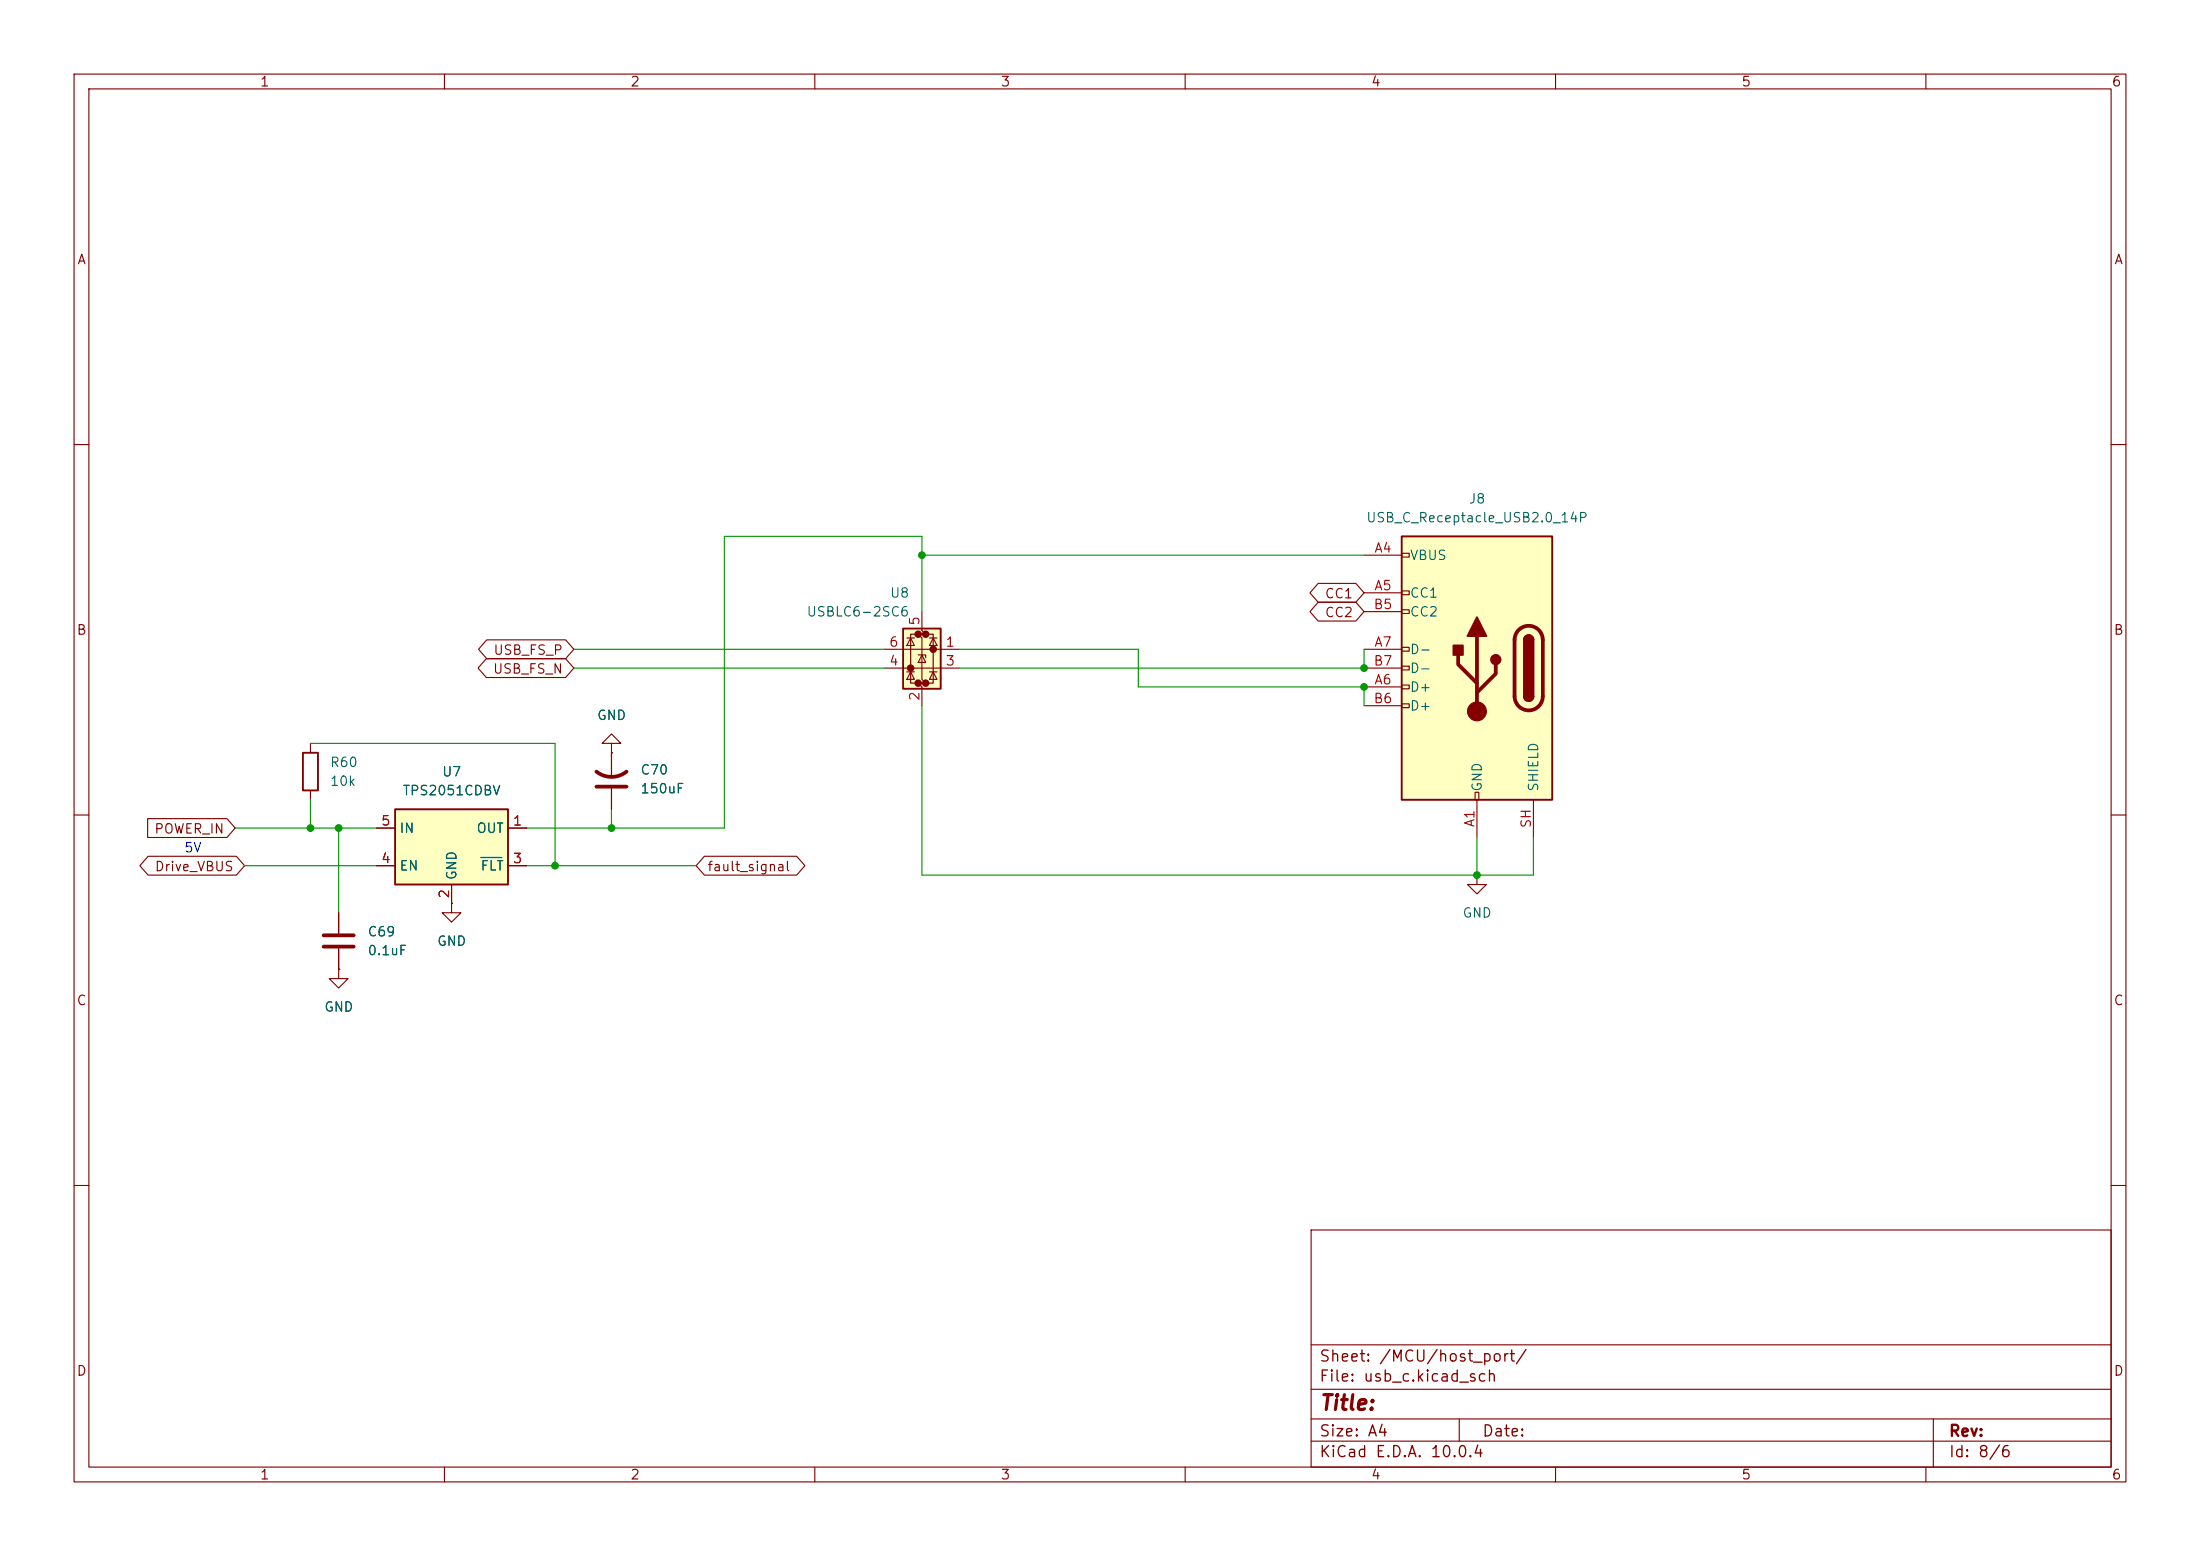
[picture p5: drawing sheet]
<svg xmlns="http://www.w3.org/2000/svg" width="297mm" height="210mm" viewBox="0 0 297 210" stroke-linecap="round" stroke-linejoin="round" font-family="sans-serif">
<g fill="none" stroke="#840000" stroke-width=".15">
<path d="M10 10h277v190h-277zM12 12h273v186h-273zM60 10v2M110 10v2M160 10v2M210 10v2M260 10v2M10 60h2M285 60h2M10 110h2M199.4 118.1v1.3h1.3l-1.3 1.3-1.3-1.3h1.3M199.4 118.1h.1"/>
<path d="M285 110h2M10 160h2M177 166h108v32h-108zM285 160h2M60 198v2M110 198v2M160 198v2M177 194.5h108M177 191.5h108M177 187.5h108M177 181.5h108M197 191.5v3"/>
<path d="M210 198v2M260 198v2M261 191.5v6.5"/>
</g>
<path d="M189.2 72.4h20.3v35.6h-20.3z" fill="#ffffc2"/>
<g fill="none" stroke="#840000" stroke-width=".15">
<path d="M184.1 74.9h5.1M189.2 74.7h1v.5h-1zM189.2 79.8h1v.5h-1zM184.1 80h5.1M184.1 92.7h5.1M184.1 87.6h5.1M184.1 82.6h5.1M184.1 95.3h5.1M184.1 90.2h5.1M189.2 82.3h1v.5h-1zM189.2 87.4h1v.5h-1zM189.2 89.9h1v.5h-1z"/>
<path d="M189.2 92.5h1v.5h-1zM189.2 95h1v.5h-1zM199.1 106.9h.5v1.1h-.5zM199.4 108v5M207 108v5"/>
</g>
<path d="M189.2 72.4h20.3v35.6h-20.3zM205.7 86.4a.64 .64 0 0 1 .7-.7 .64 .64 0 0 1 .6 .7M205.7 94a.64 .64 0 0 0 .7 .6 .64 .64 0 0 0 .6-.6" fill="none" stroke="#840000" stroke-width=".25"/>
<path d="M196.8 88.4v1.3l2.6 2.5M199.4 85.9v10.1M201.9 89.7v1.2l-2.5 2.6M205 85a1.9 1.9 0 0 1 2.1-.4 1.9 1.9 0 0 1 1.2 1.8v7.6a1.91 1.91 0 0 1-1.9 1.9 1.91 1.91 0 0 1-1.9-1.9v-7.6a1.9 1.9 0 0 1 .5-1.4z" fill="none" stroke="#840000" stroke-width=".51"/>
<g fill="#840000" stroke="#840000" stroke-width=".25">
<path d="M205.7 86.4h1.3v7.6h-1.3z"/>
<path d="M205.9 85.9a.64 .64 0 0 1 .7-.1 .64 .64 0 0 1 .4 .6h-1.3z"/>
<path d="M205.7 94h1.3a.64 .64 0 0 1-.6 .6 .64 .64 0 0 1-.7-.6z"/>
<path d="M199.4 83.3l1.3 2.6h-2.6z"/>
<path d="M196.2 87.1h1.3v1.3h-1.3z"/>
<circle cx="201.9" cy="89" r=".63"/>
</g>
<circle cx="199.4" cy="96" r="1.27" fill="#840000" stroke="#840000" stroke-width=".15"/>
<path d="M121.9 84.8h5.1v8.2h-5.1z" fill="#ffffc2"/>
<g fill="#840000" stroke="#840000" stroke-width=".51">
<circle cx="126" cy="87.6" r=".25"/>
<circle cx="125" cy="85.6" r=".25"/>
<circle cx="125" cy="92.2" r=".25"/>
<circle cx="124" cy="85.6" r=".25"/>
<circle cx="124" cy="92.2" r=".25"/>
<circle cx="122.9" cy="90.2" r=".25"/>
</g>
<g fill="none" stroke="#840000" stroke-width=".15">
<path d="M119.4 87.6h10.1M119.4 90.2h10.1M122.4 90.7h1M122.4 86.1h1M122.9 86.1l.5 1h-1zM122.9 90.7l.5 1h-1zM124 88.4h1v.4M124 85.6h-1.1v6.6h1.1M124.5 82.6v2.5l.5 .5h-1l.5 .5v5.6l.5 .5h-1l.5 .5v2.6M124.5 88.4l.5 1h-1zM125 85.6h1v6.6h-1M125.5 90.7h1"/>
<path d="M125.5 86.1h1M126 86.1l.5 1h-1zM126 90.7l.5 1h-1zM41.9 100.3v1.3M41.9 106.7v1.3M45.7 130.8v1.3h1.3l-1.3 1.3-1.3-1.3h1.3M45.7 130.8h.1M45.7 123.2v2.8M45.7 128v2.8M61 121.9v1.3h1.2l-1.2 1.3-1.3-1.3h1.3M61 121.9h.1"/>
</g>
<path d="M121.9 84.8h5.1v8.2h-5.1zM40.9 101.6h2v5.1h-2z" fill="none" stroke="#840000" stroke-width=".25"/>
<path d="M43.7 126.2h4.1M43.7 127.8h4.1" fill="none" stroke="#840000" stroke-width=".51"/>
<path d="M53.3 109.2h15.3v10.2h-15.3z" fill="#ffffc2"/>
<path d="M53.3 109.2h15.3v10.2h-15.3z" fill="none" stroke="#840000" stroke-width=".25"/>
<g fill="none" stroke="#840000" stroke-width=".15">
<path d="M178 78.7h5l1.1 1.3-1.1 1.3h-5l-1.2-1.3zM65.7 88.9h10.7l1.1 1.3-1.1 1.2h-10.7l-1.2-1.2zM65.7 86.4h10.7l1.1 1.2-1.1 1.3h-10.7l-1.1-1.3zM178 81.3h5l1.1 1.3-1.1 1.2h-5l-1.2-1.2zM19.9 110.5h10.7l1.1 1.3-1.1 1.2h-10.7zM20 115.6h11.9l1.1 1.2-1.1 1.3h-11.9l-1.1-1.3zM50.8 111.8h2.5M50.8 116.8h2.5M61 119.4v2.5M68.6 111.8h2.5M68.6 116.8h2.5M82.5 100.3h1.3l-1.3-1.2-1.2 1.2h1.2v1.3"/>
<path d="M82.5 101.6h.1M82.5 101.6v3.3M82.5 106.4v2.8M95.1 115.6h12.5l1.1 1.2-1.1 1.3h-12.5l-1.1-1.3zM45.7 130.8h.1M45.7 123.2v2.8M45.7 128v2.8M61 121.9h.1"/>
</g>
<path d="M64.9 115.7h2.8" fill="none" stroke="#006464" stroke-width=".15"/>
<path d="M80.5 104.1a3.3 3.3 0 0 0 4.1 0M80.5 106.2h4.1" fill="none" stroke="#840000" stroke-width=".51"/>
<g fill="none" stroke="#009600" stroke-width=".15">
<path d="M124.5 74.9h59.6M77.5 90.2h41.9M77.5 87.6h41.9M124.5 82.6v-10.2h-26.7v39.4h-26.7M124.5 95.3v22.8h82.5v-5.1M129.5 87.6h24.2v5.1h30.4v2.6M184.1 87.6v2.6h-54.6M31.7 111.8h19.1M33 116.8h17.8M41.9 100.3h33v16.5M41.9 108v3.8M45.7 111.8v11.4"/>
<path d="M71.1 116.8h22.9M82.5 109.2v2.6M199.4 113v5.1"/>
</g>
<g fill="#009600" stroke="#009600" stroke-width=".14">
<circle cx="41.9" cy="111.8" r=".46"/>
<circle cx="45.7" cy="111.8" r=".46"/>
<circle cx="74.9" cy="116.8" r=".46"/>
<circle cx="82.5" cy="111.8" r=".46"/>
<circle cx="184.1" cy="92.7" r=".46"/>
<circle cx="184.1" cy="90.2" r=".46"/>
<circle cx="124.5" cy="74.9" r=".46"/>
<circle cx="199.4" cy="118.1" r=".46"/>
</g>
<text font-size="2" fill="#840000" x="178" y="190.8">Title:</text>
<g font-size="1.5" fill="#840000">
<text x="178" y="184.2">Sheet: /MCU/host_port/</text>
<text x="178" y="186.9">File: usb_c.kicad_sch</text>
<text x="178" y="197.1">KiCad E.D.A. 10.0.4</text>
<text x="178" y="194.3">Size: A4</text>
<text x="200" y="194.3">Date:</text>
<text x="263" y="194.3">Rev:</text>
<text x="263" y="197.1">Id: 8/6</text>
</g>
<g font-size="1.3" fill="#840000">
<text x="35" y="12">1</text>
<text x="85" y="12">2</text>
<text x="135" y="12">3</text>
<text x="185" y="12">4</text>
<text x="235" y="12">5</text>
<text x="285" y="12">6</text>
<text x="10.3" y="36">A</text>
<text x="285.3" y="36">A</text>
<text x="178.8" y="81.1">CC1</text>
<text x="178.8" y="83.6">CC2</text>
<text x="10.3" y="86">B</text>
<text x="66.5" y="88.7">USB_FS_P</text>
<text x="285.3" y="86">B</text>
<text x="66.5" y="91.2">USB_FS_N</text>
<text x="20.7" y="112.8">POWER_IN</text>
<text x="20.8" y="117.9">Drive_VBUS</text>
<text x="95.4" y="117.9">fault_signal</text>
<text x="10.3" y="136">C</text>
<text x="285.3" y="136">C</text>
<text x="10.3" y="186">D</text>
<text x="285.3" y="186">D</text>
<text x="35" y="200">1</text>
<text x="85" y="200">2</text>
<text x="135" y="200">3</text>
<text x="185" y="200">4</text>
<text x="235" y="200">5</text>
<text x="285" y="200">6</text>
</g>
<g font-size="1.3" fill="#006464">
<text x="184.4" y="70.8">USB_C_Receptacle_USB2.0_14P</text>
<text x="198.2" y="68.3">J8</text>
<text x="190.2" y="75.9">VBUS</text>
<text x="108.8" y="83.5">USBLC6-2SC6</text>
<text x="120.1" y="81">U8</text>
<text x="190.2" y="81">CC1</text>
<text x="190.2" y="83.5">CC2</text>
<text x="190.2" y="88.6">D-</text>
<text x="190.2" y="93.7">D+</text>
<text x="190.2" y="91.1">D-</text>
<text x="80.5" y="97.5">GND</text>
<text x="190.2" y="96.2">D+</text>
<text x="44.5" y="106.4">10k</text>
<text x="44.5" y="103.8">R60</text>
<text x="54.3" y="107.7">TPS2051CDBV</text>
<text x="59.6" y="105.1">U7</text>
<text x="86.4" y="107.4">150uF</text>
<text x="86.4" y="104.9">C70</text>
<text x="200.4" y="106.9" transform="rotate(-90 200.4 106.9)">GND</text>
<text x="208" y="106.9" transform="rotate(-90 208 106.9)">SHIELD</text>
<text x="53.8" y="112.7">IN</text>
<text x="64.2" y="112.7">OUT</text>
<text x="53.8" y="117.8">EN</text>
<text x="61.9" y="118.9" transform="rotate(-90 61.9 118.9)">GND</text>
<text x="64.8" y="117.8">FLT</text>
<text x="197.4" y="124.2">GND</text>
<text x="49.5" y="126.7">C69</text>
<text x="49.5" y="129.2">0.1uF</text>
<text x="58.9" y="128">GND</text>
<text x="43.7" y="136.9">GND</text>
</g>
<g font-size="1.3" fill="#a90000">
<text x="185.4" y="74.9">A4</text>
<text x="185.3" y="82.5">B5</text>
<text x="185.4" y="80">A5</text>
<text x="119.9" y="87.6">6</text>
<text x="124.4" y="84.5" transform="rotate(-90 124.4 84.5)">5</text>
<text x="127.6" y="87.6">1</text>
<text x="185.4" y="87.6">A7</text>
<text x="119.9" y="90.1">4</text>
<text x="124.4" y="94.7" transform="rotate(-90 124.4 94.7)">2</text>
<text x="127.6" y="90.1">3</text>
<text x="185.3" y="95.2">B6</text>
<text x="185.3" y="90.1">B7</text>
<text x="185.4" y="92.7">A6</text>
<text x="51.4" y="111.7">5</text>
<text x="69.1" y="111.7">1</text>
<text x="199.4" y="111.7" transform="rotate(-90 199.4 111.7)">A1</text>
<text x="207" y="111.9" transform="rotate(-90 207 111.9)">SH</text>
<text x="51.4" y="116.8">4</text>
<text x="69.1" y="116.8">3</text>
<text x="60.9" y="121.4" transform="rotate(-90 60.9 121.4)">2</text>
</g>
<text font-size="1.3" fill="#0f00ab" x="24.8" y="115.4">5V</text>
</svg>
